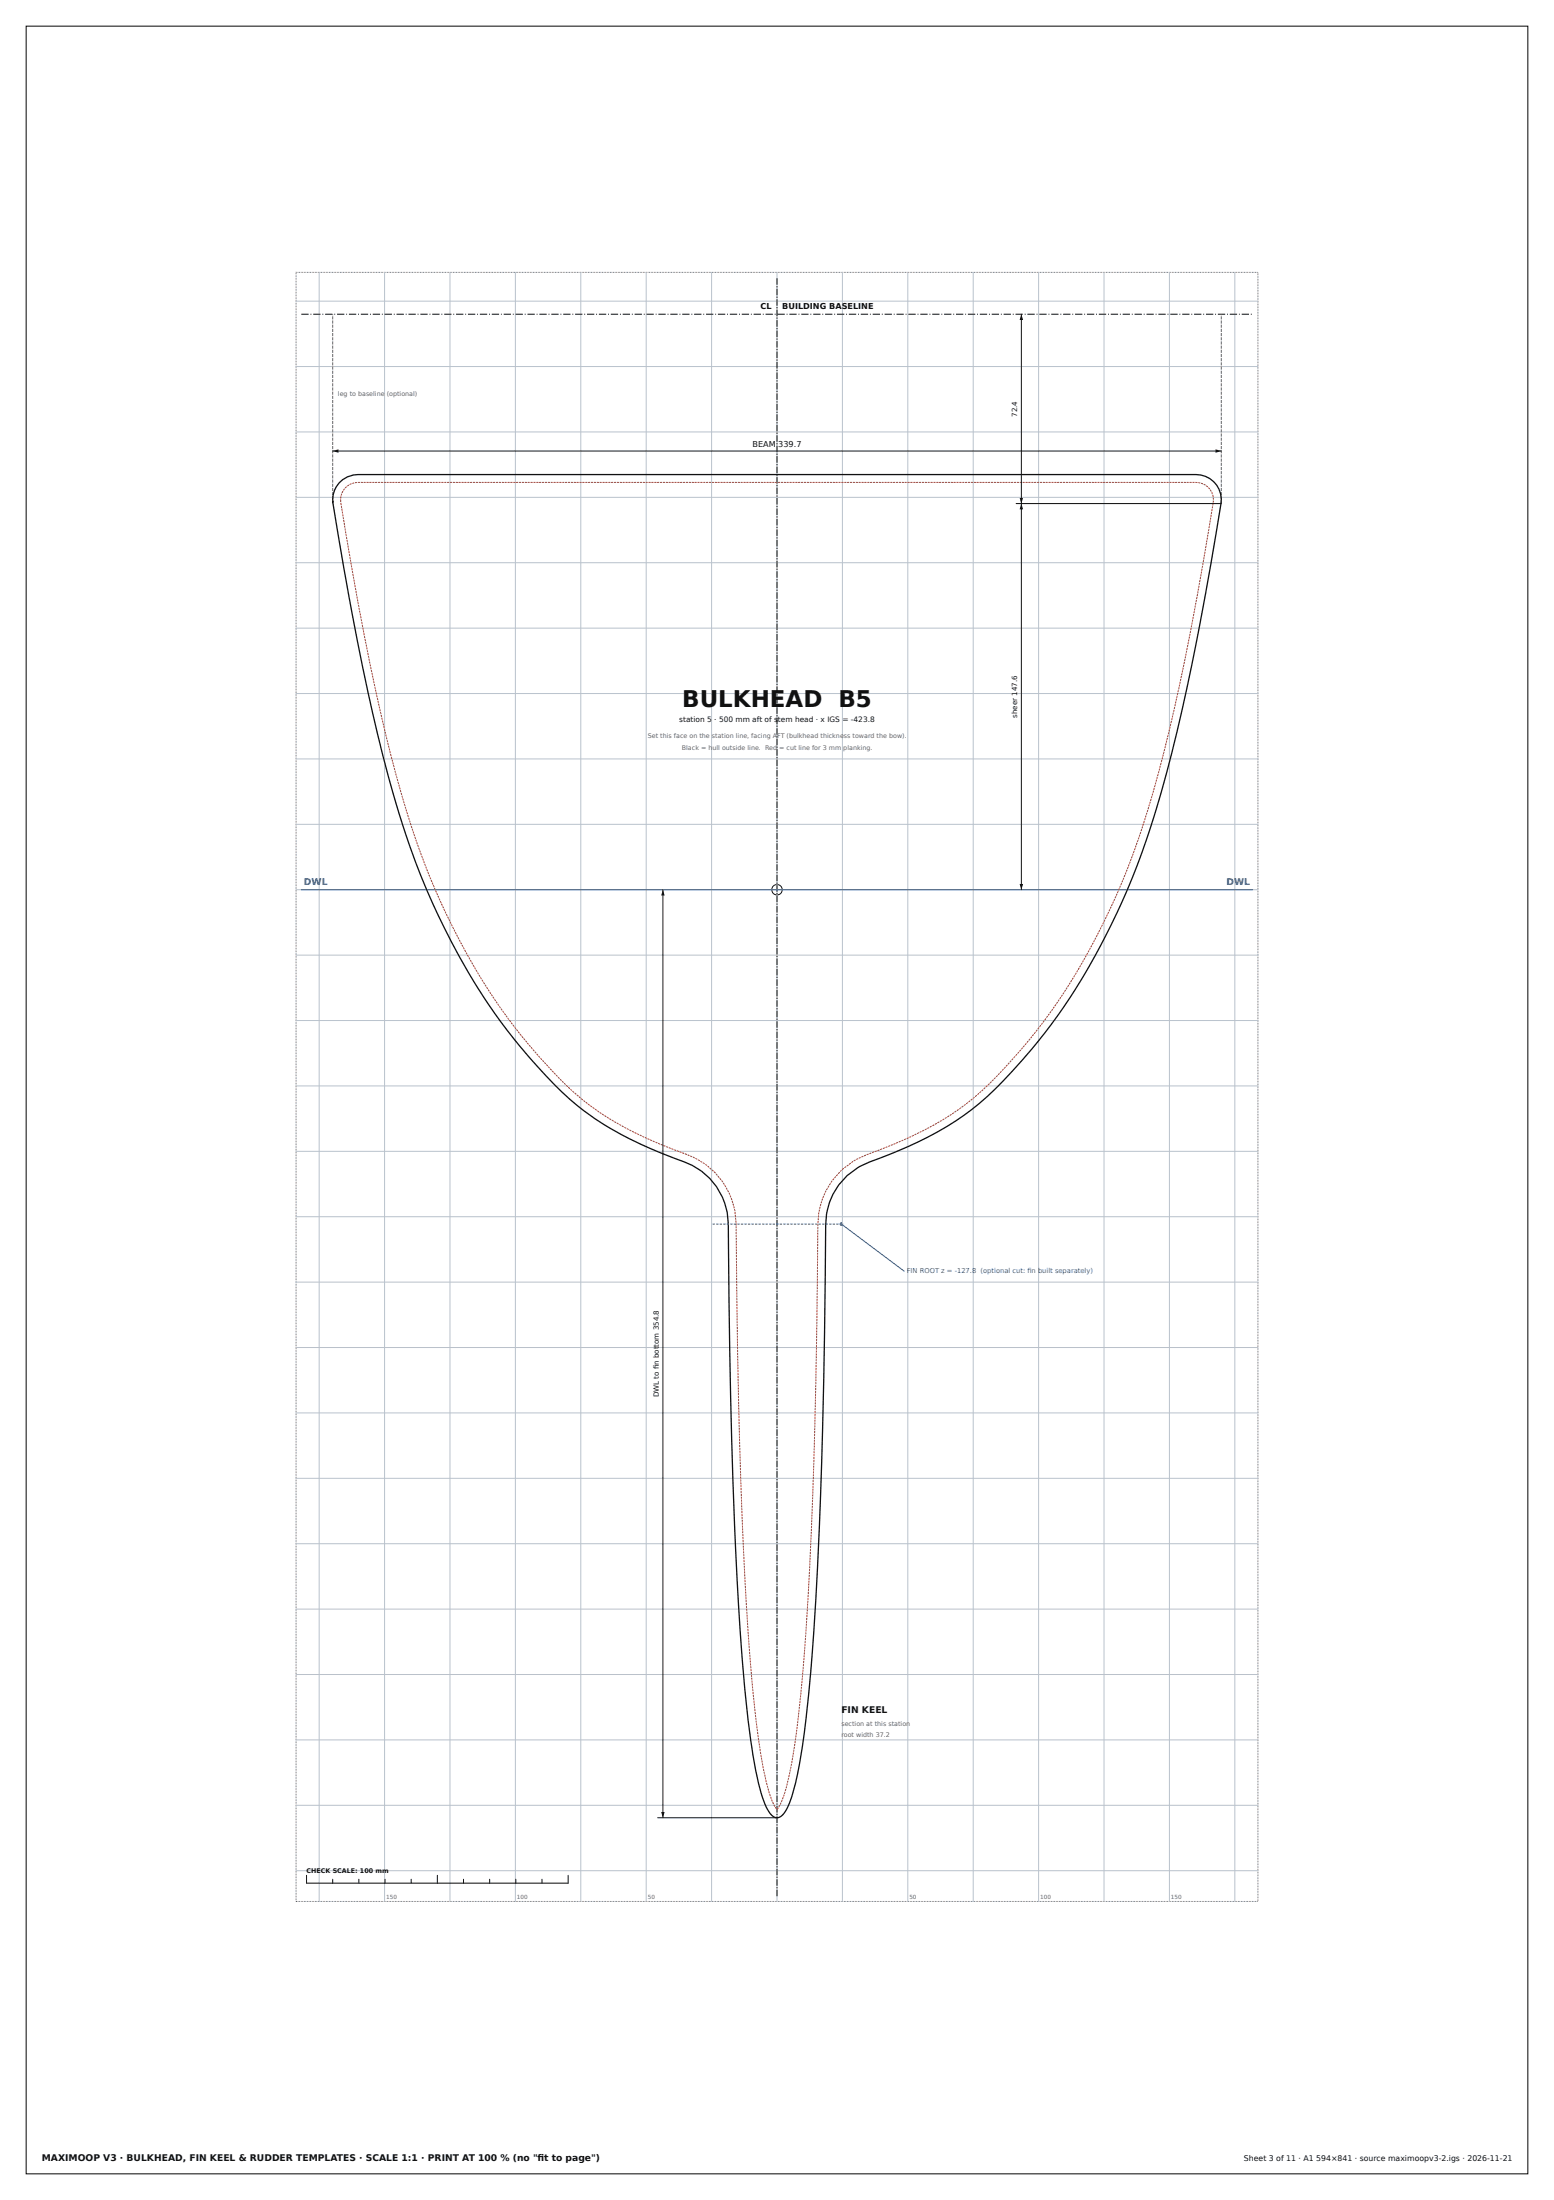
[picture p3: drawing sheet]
<svg xmlns="http://www.w3.org/2000/svg" width="594mm" height="841mm" viewBox="0 0 594 841" stroke-linecap="round" stroke-linejoin="round" font-family="sans-serif">
<path d="M10 10h574v821h-574z" fill="none" stroke="#111" stroke-width=".4"/>
<path d="M113.2 104.1h367.6v622.8h-367.6z" fill="none" stroke="#666" stroke-width=".38" stroke-dasharray=".3 .3" stroke-linecap="butt"/>
<circle cx="321.6" cy="467.9" r=".5" fill="#1f5fa8" stroke="#1f5fa8" stroke-width=".38"/>
<g fill="#111">
<path d="M252.7 692.7h1.3l-.6 2.2z"/>
<path d="M253.4 340.1l.6 2.2h-1.3z"/>
</g>
<circle cx="297" cy="340.1" r="2" fill="none" stroke="#111" stroke-width=".38"/>
<g fill="#111">
<path d="M127.2 172.4l2.2-.6v1.3z"/>
<path d="M464.6 171.8l2.2 .6-2.2 .7z"/>
<path d="M389.7 337.9h1.4l-.7 2.2z"/>
<path d="M390.4 192.5l.7 2.2h-1.4z"/>
<path d="M389.7 190.3h1.4l-.7 2.2z"/>
<path d="M390.4 120.1l.7 2.2h-1.4z"/>
</g>
<g fill="none" stroke="#b9c2cc" stroke-width=".38">
<path d="M113.2 115.1h367.6M122 104.1v622.8M147 104.1v622.8M172 104.1v622.8M197 104.1v622.8M222 104.1v622.8M247 104.1v622.8M272 104.1v622.8M297 104.1v622.8M322 104.1v622.8M347 104.1v622.8M372 104.1v622.8"/>
<path d="M397 104.1v622.8M422 104.1v622.8M447 104.1v622.8M472 104.1v622.8M113.2 140.1h367.6M113.2 165.1h367.6M113.2 190.1h367.6M113.2 215.1h367.6M113.2 240.1h367.6M113.2 265.1h367.6M113.2 290.1h367.6M113.2 315.1h367.6"/>
<path d="M113.2 340.1h367.6M113.2 365.1h367.6M113.2 390.1h367.6M113.2 415.1h367.6M113.2 440.1h367.6M113.2 465.1h367.6M113.2 490.1h367.6M113.2 515.1h367.6M113.2 540.1h367.6M113.2 565.1h367.6M113.2 590.1h367.6M113.2 615.1h367.6"/>
<path d="M113.2 640.1h367.6M113.2 665.1h367.6M113.2 690.1h367.6M113.2 715.1h367.6"/>
</g>
<path d="M297 724.9v-618.8" fill="none" stroke="#111" stroke-width=".38" stroke-dasharray="2.5 .5 .5 .5" stroke-linecap="butt"/>
<path d="M115.2 340.1h363.6M321.6 467.9l24 18" fill="none" stroke="#1f5fa8" stroke-width=".38"/>
<path d="M115.2 120.1h363.6" fill="none" stroke="#111" stroke-width=".38" stroke-dasharray="2.8 .7 .4 .7" stroke-linecap="butt"/>
<path d="M127.2 192.5v-72.4M466.8 192.5v-72.4" fill="none" stroke="#666" stroke-width=".38" stroke-dasharray="1.2 .4" stroke-linecap="butt"/>
<path d="M129.7 184.6a9.8 9.8 0 0 1 7.1-3.2h320.4a9.6 9.6 0 0 1 9.5 11.1 984.5 984.5 0 0 1-23.3 111.9 270.9 270.9 0 0 1-44 90.5 180.6 180.6 0 0 1-27.9 29.2 140.2 140.2 0 0 1-39.1 20.1 25.6 25.6 0 0 0-16.8 24.1l-.2 19.8a2208.7 2208.7 0 0 1-5.5 151 291.3 291.3 0 0 1-5.8 42.5 32.1 32.1 0 0 1-4.3 11.5 3 3 0 0 1-2.8 1.8 3 3 0 0 1-2.7-1.8l-1.4-2.3a95.4 95.4 0 0 1-5.9-25 906.3 906.3 0 0 1-6.2-82.5l-1.5-49.6-.9-65.7a25.4 25.4 0 0 0-16.8-23.8 139.5 139.5 0 0 1-40.8-21.4 213.6 213.6 0 0 1-50.8-67.8 306 306 0 0 1-23.7-66.2 1101.6 1101.6 0 0 1-19.1-98 9.6 9.6 0 0 1 2.5-6.2z" fill="none" stroke="#111" stroke-width=".5"/>
<path d="M130.2 191.7a6.6 6.6 0 0 1 6.7-7.3h320.2a6.6 6.6 0 0 1 6.6 7.8 981.2 981.2 0 0 1-23.2 111.4 267.5 267.5 0 0 1-43.5 89.4 177.7 177.7 0 0 1-27.4 28.8 138.1 138.1 0 0 1-38.5 19.7 28.6 28.6 0 0 0-18.5 26.8l-.2 19.8a2206.1 2206.1 0 0 1-5.5 150.7 265.2 265.2 0 0 1-6.5 45l-1.6 4.7-1.8 3.2-1.4-2.2a93.2 93.2 0 0 1-5.6-24.2 903.6 903.6 0 0 1-6.2-82.1l-1.5-49.6-.9-65.9a28.7 28.7 0 0 0-18.8-26.3 136.6 136.6 0 0 1-39.9-21 210.7 210.7 0 0 1-50-66.8 307.2 307.2 0 0 1-23.5-65.5 1109.1 1109.1 0 0 1-19-96.4" fill="none" stroke="#c0392b" stroke-width=".38" stroke-dasharray=".8 .3" stroke-linecap="butt"/>
<path d="M272.4 467.9h49.2" fill="none" stroke="#1f5fa8" stroke-width=".38" stroke-dasharray=".9 .4" stroke-linecap="butt"/>
<g fill="none" stroke="#111" stroke-width=".38">
<path d="M390.4 120.1v220M127.2 172.4h339.6M388.4 192.5h78.4M253.4 340.1v354.8M251.4 694.9h45.6M117.2 716.9v3M127.2 718.4v1.5M137.2 718.4v1.5M147.2 718.4v1.5M157.2 718.4v1.5M167.2 716.9v3M177.2 718.4v1.5"/>
<path d="M187.2 718.4v1.5M197.2 718.4v1.5M207.2 718.4v1.5M217.2 716.9v3"/>
</g>
<path d="M117.2 719.9h100" fill="none" stroke="#111" stroke-width=".4"/>
<text font-size="8.8" fill="#111" x="260.8" y="270.1">BULKHEAD B5</text>
<g font-size="3.5" fill="#1f5fa8">
<text x="116.2" y="338.3">DWL</text>
<text x="468.8" y="338.3">DWL</text>
</g>
<g font-size="3.5" fill="#111">
<text x="321.6" y="654.9">FIN KEEL</text>
<text x="16" y="826">MAXIMOOP V3 · BULKHEAD, FIN KEEL &amp; RUDDER TEMPLATES · SCALE 1:1 · PRINT AT 100 % (no &quot;ft to page&quot;)</text>
<text x="205.4" y="826">i</text>
</g>
<g font-size="3.1" fill="#111">
<text x="290.7" y="118.2">CL</text>
<text x="299" y="118.2">BUILDING BASELINE</text>
<text x="287.6" y="170.9">BEAM 339.7</text>
</g>
<text font-size="3" fill="#111" x="475.5" y="826">Sheet 3 of 11 · A1 594×841 · source maximoopv3-2.igs · 2026-11-21</text>
<text font-size="2.8" fill="#111" x="259.7" y="276.1">station 5 · 500 mm aft of stem head · x IGS = -423.8</text>
<g font-size="2.7" fill="#111">
<text x="388.9" y="159.3" transform="rotate(-90 388.9 159.3)">72.4</text>
<text x="388.9" y="274.4" transform="rotate(-90 388.9 274.4)">sheer 147.6</text>
<text x="251.8" y="523.5" transform="rotate(-90 251.8 523.5)">i</text>
<text x="251.8" y="534.1" transform="rotate(-90 251.8 534.1)">DWL to fn bottom 354.8</text>
</g>
<g font-size="2.6" fill="#1f5fa8">
<text x="346.6" y="486.6">FIN ROOT z = -127.8 (optional cut: fn built separately)</text>
<text x="392.7" y="486.6">i</text>
</g>
<g font-size="2.4" fill="#666">
<text x="129.2" y="151.4">leg to baseline (optional)</text>
<text x="247.6" y="282.1">Set this face on the station line, facing AFT (bulkhead thickness toward the bow).</text>
<text x="260.6" y="286.6">Black = hull outside line. Red = cut line for 3 mm planking.</text>
<text x="321.6" y="659.9">section at this station</text>
<text x="321.6" y="663.9">root width 37.2</text>
</g>
<text font-size="2.4" fill="#111" x="117.2" y="715.9">CHECK SCALE: 100 mm</text>
<g font-size="2.2" fill="#666">
<text x="147.6" y="725.9">150</text>
<text x="197.6" y="725.9">100</text>
<text x="247.6" y="725.9">50</text>
<text x="347.6" y="725.9">50</text>
<text x="397.6" y="725.9">100</text>
<text x="447.6" y="725.9">150</text>
</g>
</svg>
